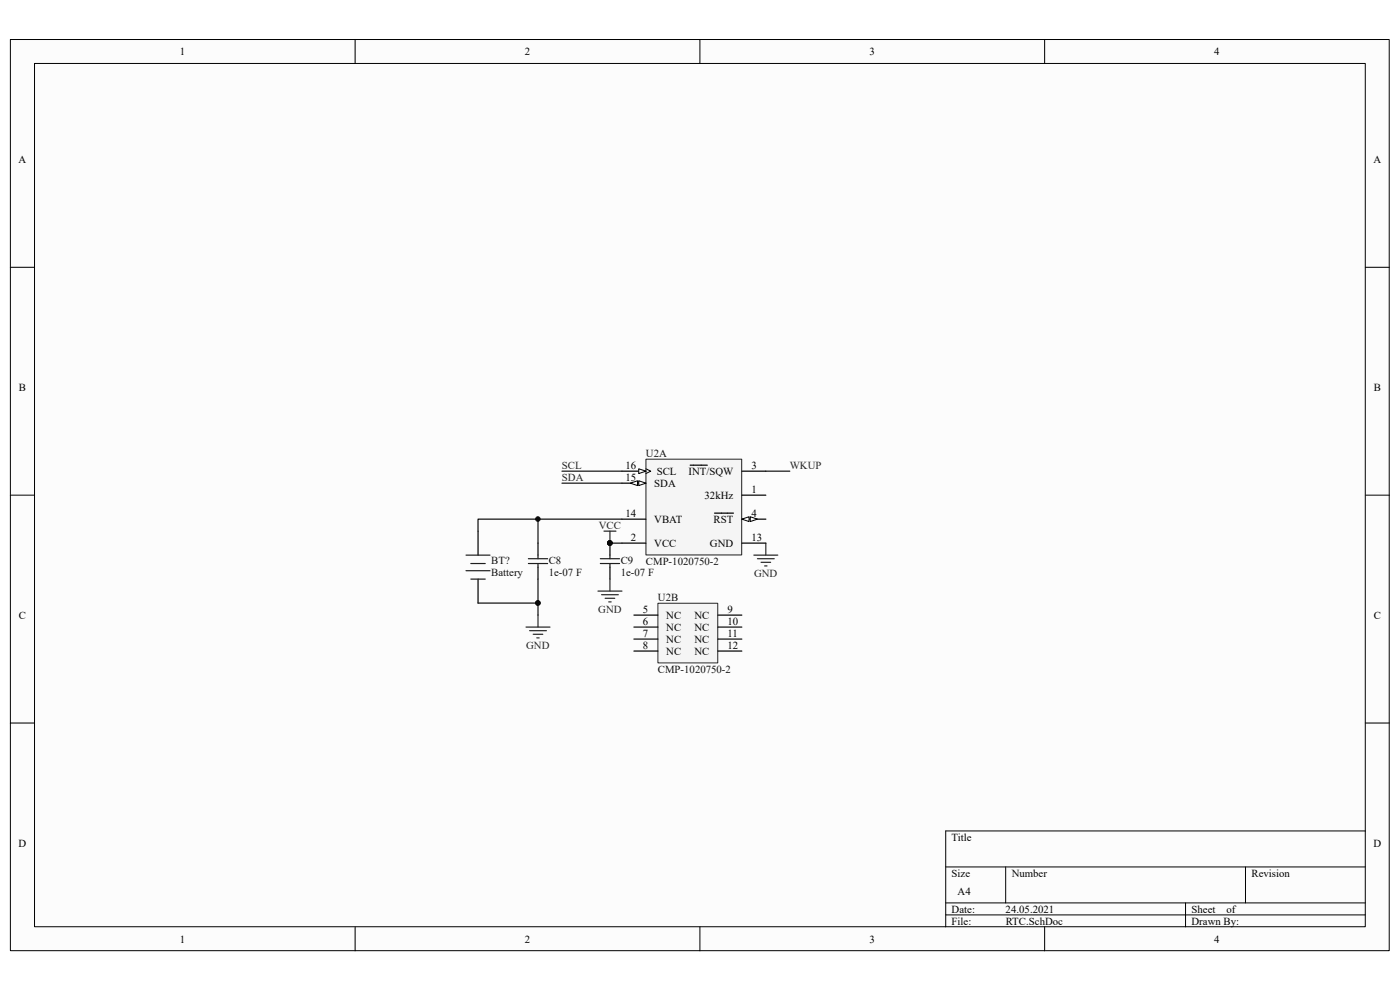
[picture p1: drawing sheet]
<svg xmlns="http://www.w3.org/2000/svg" width="297mm" height="210mm" viewBox="0 0 297 210" stroke-linecap="round" stroke-linejoin="round" font-family="sans-serif">
<path d="M2.2 8.4h292.5v193.3h-292.5z" fill="#fcfcfc"/>
<path d="M2.2 8.4h292.5v193.3h-292.5z" fill="none" stroke="#000" stroke-width=".21"/>
<path d="M7.4 13.5h282.2v183.1h-282.2z" fill="#fcfcfc"/>
<g fill="none" stroke="#000" stroke-width=".21">
<path d="M7.3 13.5h282.3v183.1h-282.3zM75.3 8.4v5.1M148.5 8.4v5.1M221.6 8.4v5.1M2.2 56.7h5.1M289.7 56.7h5.1M2.2 105h5.1M289.7 105h5.1M2.2 153.4h5.1M289.7 153.4h5.1M289.7 176.3h-89.1v20.3M75.3 196.6v5.1"/>
<path d="M148.5 196.6v5.1M200.6 183.9h89.1M200.6 191.5h89.1M200.6 194.1h89.1M213.4 183.9v7.6M221.6 196.6v5.1M251.5 191.5v5.1M264.2 183.9v7.6"/>
</g>
<g fill="none" stroke="#262626" stroke-width=".25">
<path d="M128.1 112.7h2.6M129.4 112.7v2.5M159.9 117.8h5.1M160.7 118.5h3.6M161.5 119.3h2M162.5 115.2v2.6M111.6 133h5.1M112.4 133.8h3.5M113.1 134.6h2.1M113.9 135.3h.5M114.1 130.5v2.5M126.9 125.4h5"/>
<path d="M127.6 126.2h3.6M128.4 126.9h2M129.1 127.7h.6M129.4 122.9v2.5M162.2 120.1h.5"/>
</g>
<path d="M119.2 100h12.7M162.5 100h5.1M114.1 110.1v5.1M119.2 102.5h12.7M129.4 115.2h2.5M131.9 110.1h-30.5v2.6M101.4 127.9h12.7v2.6M114.1 122.9v5" fill="none" stroke="#0e0e0e" stroke-width=".25"/>
<g fill="#0e0e0e" stroke="#0e0e0e" stroke-width=".21">
<circle cx="129.4" cy="115.2" r=".48"/>
<circle cx="114.1" cy="110.1" r=".48"/>
<circle cx="114.1" cy="127.9" r=".48"/>
</g>
<path d="M101.4 112.7v5.1M114.1 115.2v2.6M129.4 115.2v2.6M101.4 122.9v5M114.1 120.3v2.6M129.4 120.3v2.6" fill="none" stroke="#000" stroke-width=".25"/>
<path d="M98.9 117.8h5.1M99.9 119.5h3M112.1 118.5h4.1M112.1 119.5h4.1M114.1 117.8v.7M114.1 119.5v.8M127.4 118.5h4M127.4 119.5h4M129.4 117.8v.7M129.4 119.5v.8M98.9 121.1h5.1M99.9 122.9h3" fill="none" stroke="#1c1c1c" stroke-width=".25"/>
<path d="M137.1 97.5h20.3v20.2h-20.3z" fill="#f5f5f5"/>
<path d="M137 97.4h20.4v20.3h-20.4z" fill="none" stroke="#262626" stroke-width=".21"/>
<path d="M146.4 98.7h3.7M157.4 100h5.1M131.9 115.2h5.1M157.4 105h5.1M157.4 110.1h5.1" fill="none" stroke="#000" stroke-width=".25"/>
<g fill="#fcfcfc" stroke="#000" stroke-width=".21">
<path d="M157.4 110.1l1.5-.5v1z"/>
<path d="M159.2 109.6l1.5 .5-1.5 .5z"/>
</g>
<path d="M131.9 110.1h5.1M131.9 102.5h5.1M151.6 108.9h4M157.4 115.2h5.1" fill="none" stroke="#000" stroke-width=".25"/>
<g fill="#fcfcfc" stroke="#000" stroke-width=".21">
<path d="M135.5 102l1.5 .5-1.5 .5z"/>
<path d="M133.7 102.5l1.6-.5v1z"/>
</g>
<path d="M131.9 100h5.1" fill="none" stroke="#000" stroke-width=".25"/>
<path d="M137 99.4l1.1 .6-1.1 .5" fill="none" stroke="#000" stroke-width=".21"/>
<path d="M135.5 99.4l1.5 .6-1.5 .5z" fill="#fcfcfc" stroke="#000" stroke-width=".21"/>
<path d="M139.6 128h12.7v12.6h-12.7z" fill="#f5f5f5"/>
<path d="M139.6 128h12.7v12.6h-12.7z" fill="none" stroke="#262626" stroke-width=".21"/>
<path d="M134.5 130.5h5.1M134.5 133h5.1M134.5 135.6h5.1M134.5 138.1h5.1M152.3 130.5h5.1M152.3 133h5.1M152.3 135.6h5.1M152.3 138.1h5.1" fill="none" stroke="#000" stroke-width=".25"/>
<g font-size="2.3">
<text x="38.2" y="11.7">1</text>
<text x="111.3" y="11.7">2</text>
<text x="184.5" y="11.7">3</text>
<text x="257.6" y="11.7">4</text>
<text x="3.9" y="34.6">A</text>
<text x="291.4" y="34.6">A</text>
<text x="4" y="82.9">B</text>
<text x="291.5" y="82.9">B</text>
<text x="132.7" y="102">15</text>
<text x="132.7" y="99.4">16</text>
<text x="139.3" y="100.7">SCL</text>
<text x="146" y="100.7">INT/SQW</text>
<text x="159.4" y="99.4">3</text>
<text x="138.8" y="103.3">SDA</text>
<text x="149.5" y="105.8">32kHz</text>
<text x="159.4" y="104.6">1</text>
<text x="132.7" y="109.6">14</text>
<text x="138.8" y="110.9">VBAT</text>
<text x="151.4" y="110.9">RST</text>
<text x="159.4" y="109.6">4</text>
<text x="133.9" y="114.7">2</text>
<text x="138.8" y="116">VCC</text>
<text x="150.6" y="116">GND</text>
<text x="159.4" y="114.7">13</text>
<text x="4" y="131.3">C</text>
<text x="136.4" y="130">5</text>
<text x="141.4" y="131.3">NC</text>
<text x="147.3" y="131.3">NC</text>
<text x="154.3" y="130">9</text>
<text x="291.5" y="131.3">C</text>
<text x="136.4" y="132.5">6</text>
<text x="136.4" y="135.1">7</text>
<text x="136.4" y="137.6">8</text>
<text x="141.4" y="133.8">NC</text>
<text x="141.4" y="136.4">NC</text>
<text x="147.3" y="133.8">NC</text>
<text x="147.3" y="136.4">NC</text>
<text x="154.3" y="132.5">10</text>
<text x="154.3" y="135.1">11</text>
<text x="154.3" y="137.6">12</text>
<text x="141.4" y="138.9">NC</text>
<text x="147.3" y="138.9">NC</text>
<text x="3.9" y="179.6">D</text>
<text x="201.9" y="178.3">Title</text>
<text x="291.4" y="179.6">D</text>
<text x="201.9" y="186">Size</text>
<text x="214.6" y="186">Number</text>
<text x="265.5" y="186">Revision</text>
<text x="203.2" y="189.8">A4</text>
<text x="201.9" y="193.6">Date:</text>
<text x="201.9" y="196.1">File:</text>
<text x="213.3" y="193.6">24.05.2021</text>
<text x="213.4" y="196.1">RTC.SchDoc</text>
<text x="252.8" y="193.6">Sheet</text>
<text x="252.8" y="196.1">Drawn By:</text>
<text x="260.2" y="193.6">of</text>
<text x="38.2" y="199.9">1</text>
<text x="111.3" y="199.9">2</text>
<text x="184.5" y="199.9">3</text>
<text x="257.6" y="199.9">4</text>
</g>
<g font-size="2.3" fill="#262626">
<text x="119.2" y="99.4">SCL</text>
<text x="119.2" y="102">SDA</text>
<text x="167.6" y="99.4">WKUP</text>
<text x="127" y="112.2">VCC</text>
<text x="160" y="122.3">GND</text>
<text x="126.9" y="130">GND</text>
<text x="111.6" y="137.6">GND</text>
</g>
<g font-size="2.3" fill="#0e0e0e">
<text x="137" y="96.9">U2A</text>
<text x="104.2" y="119.5">BT?</text>
<text x="116.4" y="119.5">C8</text>
<text x="131.7" y="119.5">C9</text>
<text x="137" y="119.8">CMP-1020750-2</text>
<text x="104.2" y="122.1">Battery</text>
<text x="116.4" y="122.1">1e-07 F</text>
<text x="131.7" y="122.1">1e-07 F</text>
<text x="139.6" y="127.4">U2B</text>
<text x="139.6" y="142.7">CMP-1020750-2</text>
</g>
</svg>
